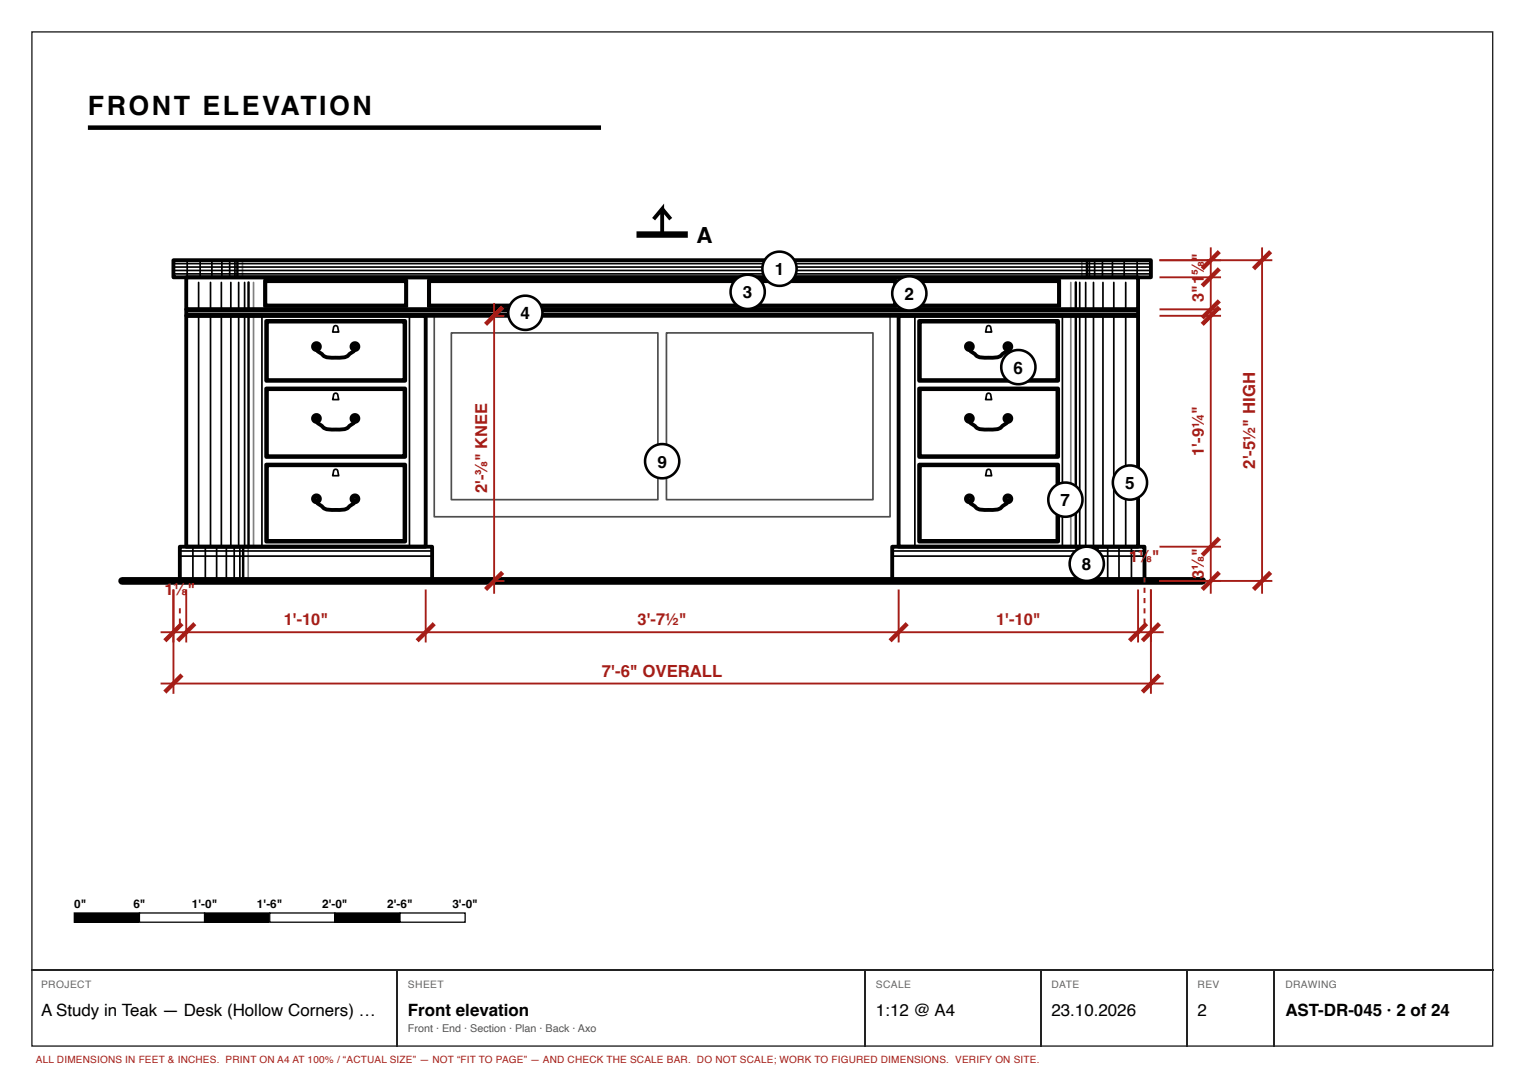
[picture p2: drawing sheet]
<svg xmlns="http://www.w3.org/2000/svg" width="297mm" height="210mm" viewBox="0 0 297 210" stroke-linecap="round" stroke-linejoin="round" font-family="sans-serif">
<path d="M6.2 6.2h284.7v197.7h-284.7z" fill="none" stroke="#222" stroke-width=".26"/>
<path d="M17.1 24.9h100" fill="none" stroke="#000" stroke-width=".88" stroke-linecap="butt"/>
<g fill="none" stroke="#000" stroke-width=".75">
<path d="M33.8 50.7h190.5v3.3h-190.5zM36.3 54h185.5v6.3h-185.5zM51.7 54.8h27.4v4.7h-27.4zM83.6 54.8h90.9v4.7h-90.9zM179 54.8h27.4v4.7h-27.4zM36.3 60.3h185.5v1.2h-185.5zM36.3 61.5h46.7v45h-46.7zM51.9 62.5h27.1v11.7h-27.1zM51.9 75.7h27.1v13.3h-27.1zM61.7 67.8a1.26 1.26 0 0 0 .9 1.1 2.86 2.86 0 0 0 2.8 .8h.6a2.42 2.42 0 0 0 2.2-.8 1.26 1.26 0 0 0 1-1.1M175.1 61.5h46.7v45h-46.7zM179.1 62.5h27.1v11.7h-27.1z"/>
<path d="M179.1 75.7h27.1v13.3h-27.1zM188.9 67.8a1.26 1.26 0 0 0 1 1.1 2.86 2.86 0 0 0 2.8 .8h.6a2.42 2.42 0 0 0 2.2-.8 1.26 1.26 0 0 0 .9-1.1M51.9 90.5h27.1v15h-27.1zM61.7 81.8a1.26 1.26 0 0 0 .9 1.1 2.86 2.86 0 0 0 2.8 .8h.6a2.42 2.42 0 0 0 2.2-.8 1.26 1.26 0 0 0 1-1.1M61.7 97.5a1.26 1.26 0 0 0 .9 1.1 2.86 2.86 0 0 0 2.8 .8h.6a2.42 2.42 0 0 0 2.2-.8 1.26 1.26 0 0 0 1-1.1M179.1 90.5h27.1v15h-27.1zM188.9 81.8a1.26 1.26 0 0 0 1 1.1 2.86 2.86 0 0 0 2.8 .8h.6a2.42 2.42 0 0 0 2.2-.8 1.26 1.26 0 0 0 .9-1.1M188.9 97.5a1.26 1.26 0 0 0 1 1.1 2.86 2.86 0 0 0 2.8 .8h.6a2.42 2.42 0 0 0 2.2-.8 1.26 1.26 0 0 0 .9-1.1M35 106.5h49.2v6.7h-49.2zM173.9 106.5h49.1v6.7h-49.1z"/>
<circle cx="61.7" cy="67.5" r=".67"/>
<circle cx="69.2" cy="67.5" r=".67"/>
<circle cx="188.9" cy="67.5" r=".67"/>
<circle cx="196.4" cy="67.5" r=".67"/>
<circle cx="61.7" cy="97.2" r=".67"/>
<circle cx="61.7" cy="81.5" r=".67"/>
<circle cx="69.2" cy="97.2" r=".67"/>
<circle cx="69.2" cy="81.5" r=".67"/>
<circle cx="188.9" cy="97.2" r=".67"/>
<circle cx="188.9" cy="81.5" r=".67"/>
<circle cx="196.4" cy="97.2" r=".67"/>
<circle cx="196.4" cy="81.5" r=".67"/>
</g>
<g fill="none" stroke="#000" stroke-width=".33">
<path d="M33.8 51.4h190.5M33.8 52h190.5M33.8 52.7h190.5M33.8 53.4h190.5M36.5 50.7v3.3M38.7 55v5.3M39 50.7v3.3M41 55v5.3M41.3 50.7v3.3M43.1 55v5.3M43.2 50.7v3.3M44.8 50.7v3.3"/>
<path d="M45 55v5.3M45.8 50.7v3.3M46.5 55v5.3M47.3 50.7v3.3M47.7 55v5.3M49.4 55v5.3M51.5 54.5h27.9v5.3h-27.9zM83.4 54.5h91.3v5.3h-91.3zM178.7 54.5h27.9v5.3h-27.9zM208.7 55v5.3M210.4 55v5.3M210.8 50.7v3.3"/>
<path d="M211.6 55v5.3M212.3 50.7v3.3M213.1 55v5.3M213.3 50.7v3.3M214.9 50.7v3.3M215 55v5.3M216.8 50.7v3.3M217.1 55v5.3M219.1 50.7v3.3M219.4 55v5.3M221.6 50.7v3.3M36.3 60.7h185.5"/>
<path d="M36.3 61.1h185.5M38.7 61.5v45M41 61.5v45M43.1 61.5v45M45 61.5v45M46.5 61.5v45M47.7 61.5v45M49.4 61.5v45M51 61.5v45M52.2 62.9h26.4v11h-26.4zM52.2 76h26.4v12.7h-26.4zM65.1 63.6l.4-.1 .3 .1 .2 1.1h-1.2z"/>
<path d="M65.1 76.7l.4-.1 .3 .2 .2 1.1h-1.2zM79.8 61.5v45M84.6 61.5h88.9v39.2h-88.9zM88 64.9h40.2v32.5h-40.2zM129.9 64.9h40.2v32.5h-40.2zM178.3 61.5v45M179.5 62.9h26.4v11h-26.4zM179.5 76h26.4v12.7h-26.4zM192.4 63.6l.4-.1 .2 .1 .3 1.1h-1.2zM192.4 76.7l.4-.1 .2 .2 .3 1.1h-1.2zM207 61.5v45M208.7 61.5v45"/>
<path d="M210.4 61.5v45M211.6 61.5v45M213.1 61.5v45M215 61.5v45M217.1 61.5v45M219.4 61.5v45M52.2 90.9h26.4v14.3h-26.4zM65.1 91.6l.4-.1 .3 .1 .2 1.1h-1.2zM179.5 90.9h26.4v14.3h-26.4zM192.4 91.6l.4-.1 .2 .1 .3 1.1h-1.2zM35 107.4h49.2M35 108.4h49.2"/>
<path d="M37.6 106.5v6.7M40 106.5v6.7M42.2 106.5v6.7M44.1 106.5v6.7M45.6 106.5v6.7M46.7 106.5v6.7M48.4 106.5v6.7M173.9 107.4h49.1M173.9 108.4h49.1M209.7 106.5v6.7M211.3 106.5v6.7M212.5 106.5v6.7"/>
<path d="M214 106.5v6.7M215.9 106.5v6.7M218.1 106.5v6.7M220.5 106.5v6.7"/>
<circle cx="61.7" cy="67.5" r=".25"/>
<circle cx="69.2" cy="67.5" r=".25"/>
<circle cx="188.9" cy="67.5" r=".25"/>
<circle cx="196.4" cy="67.5" r=".25"/>
<circle cx="61.7" cy="97.2" r=".25"/>
<circle cx="61.7" cy="81.5" r=".25"/>
<circle cx="69.2" cy="97.2" r=".25"/>
<circle cx="69.2" cy="81.5" r=".25"/>
<circle cx="188.9" cy="97.2" r=".25"/>
<circle cx="188.9" cy="81.5" r=".25"/>
<circle cx="196.4" cy="97.2" r=".25"/>
<circle cx="196.4" cy="81.5" r=".25"/>
</g>
<path d="M46.3 50.7v3.3M48.4 55v5.3M209.7 55v5.3M211.8 50.7v3.3M48.4 61.5v45M209.7 61.5v45M47.4 106.5v6.7M210.7 106.5v6.7" fill="none" stroke="#000" stroke-width=".48"/>
<path d="M23.8 113.2h210.5" fill="none" stroke="#000" stroke-width="1.5"/>
<path d="M33.8 114.9v10.3M36.3 114.9v10.3M83 114.9v10.3M175.1 114.9v10.3M221.8 114.9v10.3M224.3 114.9v10.3M31.3 123.2h195.5" fill="none" stroke="#a51d17" stroke-width=".37"/>
<path d="M35.5 121.5l-3.4 3.4M38 121.5l-3.4 3.4M84.6 121.5l-3.3 3.4M176.8 121.5l-3.3 3.4M223.5 121.5l-3.4 3.4M226 121.5l-3.4 3.4" fill="none" stroke="#a51d17" stroke-width=".85" stroke-linecap="butt"/>
<g fill="#a51d17">
<path d="M34.9 120.5h.3v1h-.3zM34.9 118.5h.3v1h-.3z"/>
<path d="M222.9 120.5h.3v1h-.3zM222.9 118.5h.3v1h-.3zM222.9 116.5h.3v1h-.3zM222.9 114.5h.3v1h-.3zM222.9 112.5h.3v1h-.3z"/>
</g>
<g fill="none" stroke="#a51d17" stroke-width=".37">
<path d="M96.3 59v56.7M226 50.7h22M226 54h12M236 48.2v67.5M246 48.2v67.5M96.3 61.5h2M226 60.3h12M226 61.5h12M33.8 114.9v20.3M96.3 113.2h2M224.3 114.9v20.3M226 106.5h12"/>
<path d="M226 113.2h22M31.3 133.2h195.5"/>
</g>
<path d="M98 59.9l-3.4 3.3M237.6 49l-3.3 3.4M237.6 52.4l-3.3 3.3M237.6 58.6l-3.3 3.4M237.6 59.9l-3.3 3.3M247.6 49l-3.3 3.4M98 111.5l-3.4 3.4M237.6 104.9l-3.3 3.3M237.6 111.5l-3.3 3.4M247.6 111.5l-3.3 3.4M35.5 131.5l-3.4 3.4M226 131.5l-3.4 3.4" fill="none" stroke="#a51d17" stroke-width=".85" stroke-linecap="butt"/>
<path d="M124 45.7h10" fill="none" stroke="#000" stroke-width="1.3" stroke-linecap="butt"/>
<path d="M127.4 42.7l1.6-2v5M129 40.7l1.7 2" fill="none" stroke="#000" stroke-width=".75" stroke-linecap="butt"/>
<circle cx="151.9" cy="52.4" r="3.3" fill="#fff"/>
<circle cx="151.9" cy="52.4" r="3.3" fill="none" stroke="#000" stroke-width=".5"/>
<circle cx="177.2" cy="57.2" r="3.3" fill="#fff"/>
<circle cx="177.2" cy="57.2" r="3.3" fill="none" stroke="#000" stroke-width=".5"/>
<circle cx="145.7" cy="56.9" r="3.3" fill="#fff"/>
<circle cx="145.7" cy="56.9" r="3.3" fill="none" stroke="#000" stroke-width=".5"/>
<circle cx="102.4" cy="61" r="3.3" fill="#fff"/>
<circle cx="102.4" cy="61" r="3.3" fill="none" stroke="#000" stroke-width=".5"/>
<circle cx="220.2" cy="94" r="3.3" fill="#fff"/>
<circle cx="220.2" cy="94" r="3.3" fill="none" stroke="#000" stroke-width=".5"/>
<circle cx="198.5" cy="71.5" r="3.3" fill="#fff"/>
<circle cx="198.5" cy="71.5" r="3.3" fill="none" stroke="#000" stroke-width=".5"/>
<circle cx="207.6" cy="97.4" r="3.3" fill="#fff"/>
<circle cx="207.6" cy="97.4" r="3.3" fill="none" stroke="#000" stroke-width=".5"/>
<circle cx="211.8" cy="109.9" r="3.3" fill="#fff"/>
<circle cx="211.8" cy="109.9" r="3.3" fill="none" stroke="#000" stroke-width=".5"/>
<circle cx="129" cy="89.9" r="3.3" fill="#fff"/>
<circle cx="129" cy="89.9" r="3.3" fill="none" stroke="#000" stroke-width=".5"/>
<path d="M14.5 177.9h12.7v1.8h-12.7z" fill="#000"/>
<path d="M14.5 177.9h12.7v1.8h-12.7z" fill="none" stroke="#000" stroke-width=".25"/>
<path d="M27.2 177.9h12.7v1.8h-12.7z" fill="#fff"/>
<path d="M27.2 177.9h12.7v1.8h-12.7zM39.9 177.9h12.7v1.8h-12.7z" fill="none" stroke="#000" stroke-width=".25"/>
<path d="M39.9 177.9h12.7v1.8h-12.7z" fill="#000"/>
<path d="M52.6 177.9h12.7v1.8h-12.7z" fill="#fff"/>
<path d="M52.6 177.9h12.7v1.8h-12.7zM65.3 177.9h12.7v1.8h-12.7z" fill="none" stroke="#000" stroke-width=".25"/>
<path d="M65.3 177.9h12.7v1.8h-12.7z" fill="#000"/>
<path d="M78 177.9h12.6v1.8h-12.6z" fill="#fff"/>
<path d="M78 177.9h12.6v1.8h-12.6z" fill="none" stroke="#000" stroke-width=".25"/>
<path d="M6.1 189h284.9M77.4 189.2v14.8M168.7 189.2v14.8M202.8 189.2v14.8M231.4 189.2v14.8M248.3 189.2v14.8" fill="none" stroke="#222" stroke-width=".26"/>
<text font-size="5.2" x="17.1" y="22.4">FRONT ELEVATION</text>
<text font-size="4.3" x="135.7" y="47.4">A</text>
<g font-size="3.3">
<text x="151" y="53.6">1</text>
<text x="144.8" y="58.1">3</text>
<text x="176.3" y="58.4">2</text>
<text x="101.5" y="62.2">4</text>
<text x="197.5" y="72.8">6</text>
<text x="128.1" y="91.1">9</text>
<text x="219.3" y="95.3">5</text>
<text x="206.7" y="98.6">7</text>
<text x="210.9" y="111.1">8</text>
<text x="8" y="197.9">A Study in Teak — Desk (Hollow Corners) …</text>
<text x="79.5" y="197.9">Front elevation</text>
<text x="170.7" y="197.9">1:12 @ A4</text>
<text x="204.9" y="197.9">23.10.2026</text>
<text x="233.4" y="197.9">2</text>
<text x="250.5" y="197.9">AST-DR-045 · 2 of 24</text>
</g>
<g font-size="3.3" fill="#a51d17">
<text x="244.6" y="91.4" transform="rotate(-90 244.6 91.4)">2'-5½&quot; HIGH</text>
<text x="117.3" y="131.9">7'-6&quot; OVERALL</text>
</g>
<g font-size="3.2" fill="#a51d17">
<text x="234.6" y="53.6" transform="rotate(-90 234.6 53.6)">⅝&quot;</text>
<text x="234.6" y="58.8" transform="rotate(-90 234.6 58.8)">3&quot;1</text>
<text x="234.6" y="88.8" transform="rotate(-90 234.6 88.8)">1'-9¼&quot;</text>
<text x="95" y="96.2" transform="rotate(-90 95 96.2)">2'-⅜&quot; KNEE</text>
<text x="220.1" y="109.5">1⅛&quot;</text>
<text x="234.6" y="112.9" transform="rotate(-90 234.6 112.9)">3⅛&quot;</text>
<text x="32.1" y="115.9">1</text>
<text x="33.8" y="115.9">⅛</text>
<text x="36.5" y="115.9">&quot;</text>
<text x="55.3" y="121.9">1'-10&quot;</text>
<text x="124.3" y="121.9">3'-7½&quot;</text>
<text x="194.1" y="121.9">1'-10&quot;</text>
</g>
<g font-size="2.3">
<text x="14.5" y="176.9">0&quot;</text>
<text x="26" y="176.9">6&quot;</text>
<text x="37.4" y="176.9">1'-0&quot;</text>
<text x="50.1" y="176.9">1'-6&quot;</text>
<text x="62.8" y="176.9">2'-0&quot;</text>
<text x="75.5" y="176.9">2'-6&quot;</text>
<text x="88.2" y="176.9">3'-0&quot;</text>
</g>
<text font-size="2.1" fill="#555" x="79.5" y="201.1">Front · End · Section · Plan · Back · Axo</text>
<g font-size="2" fill="#666">
<text x="8" y="192.6">PROJECT</text>
<text x="79.5" y="192.6">SHEET</text>
<text x="170.7" y="192.6">SCALE</text>
<text x="204.9" y="192.6">DATE</text>
<text x="233.4" y="192.6">REV</text>
<text x="250.5" y="192.6">DRAWING</text>
</g>
<text font-size="1.9" fill="#a51d17" x="7" y="207.2">ALL DIMENSIONS IN FEET &amp; INCHES. PRINT ON A4 AT 100% / “ACTUAL SIZE” — NOT “FIT TO PAGE” — AND CHECK THE SCALE BAR. DO NOT SCALE; WORK TO FIGURED DIMENSIONS. VERIFY ON SITE.</text>
</svg>
